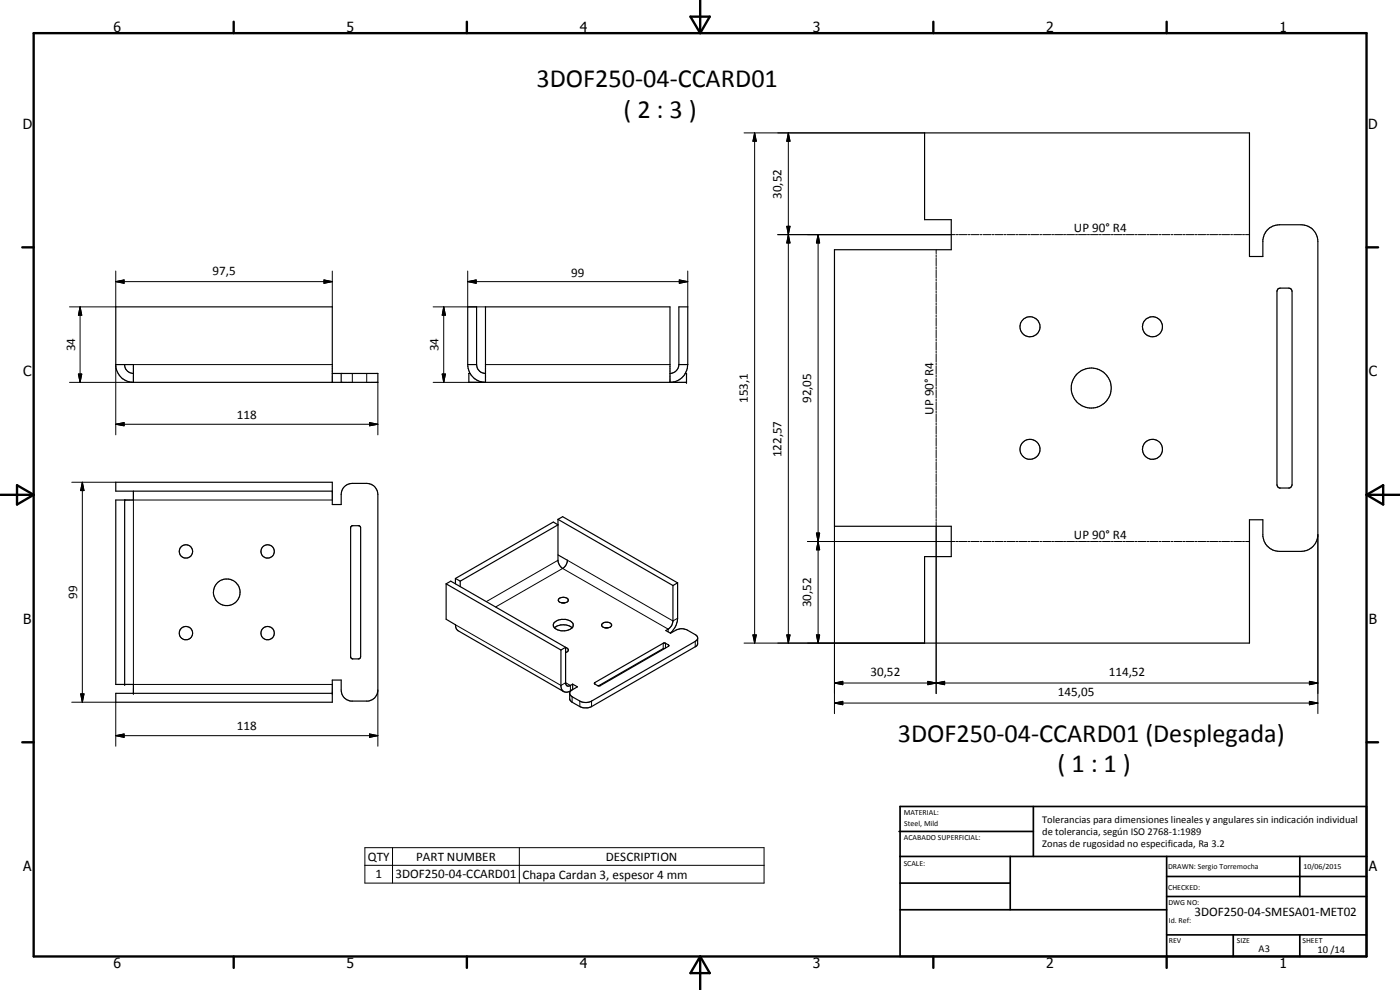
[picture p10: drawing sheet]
<svg xmlns="http://www.w3.org/2000/svg" width="420mm" height="297mm" viewBox="0 0 420 297" stroke-linecap="round" stroke-linejoin="round" font-family="sans-serif">
<g fill="none" stroke="#000" stroke-width=".35">
<path d="M277.5 39.9h97.5v37.1h4v-5.1a5 5 0 0 1 5-4.5h6.5a5 5 0 0 1 5 5v88a5 5 0 0 1-5 5h-6.5a5 5 0 0 1-5-4.4v-5h-4v37h-97.5v-26h8v-9.1h-35.1v-83h35.1v-9h-8zM383.4 86.8l.8-.4h2.5l.7 .3 .4 .7v58l-.4 .8-.4 .2h-3l-.6-.4-.2-.6v-58zM34.7 109.4h5.3v5.3M37.4 109.4a2.59 2.59 0 0 0 2.6 2.7M40 114.7a5.3 5.3 0 0 1-5.3-4.8v-17.8h65v22.6M99.7 112.1h13.7v2.6h-73.4M102.4 112.1v2.6M140.4 109.4h2.6M140.4 109.4v-17.3h2.6v17.3M140.4 109.4l.1 1.1 .6 1.6M141.1 112.1h-.4v2.6h65.3v-2.6h-.4M141.1 112.1a5.3 5.3 0 0 0 4.6 2.6v-22.6h55.4v22.6a5.3 5.3 0 0 0 4.5-2.6"/>
<path d="M143 109.4a2.65 2.65 0 0 0 2.7 2.7M203.7 109.4h2.7M203.7 109.4v-17.3h2.7v17.3M203.7 109.4a2.73 2.73 0 0 1-2.6 2.7M206.4 109.4l-.1 1.1-.7 1.6M37.4 150v55.4M40 147.4v2.6h-5.3v55.4h5.3v2.6M99.7 147.4h-65v-2.7h65v6.7h2.7v-3a3.3 3.3 0 0 1 3.3-3.4h4.4a3.3 3.3 0 0 1 3.3 3.4v58.7a3.4 3.4 0 0 1-2.9 3.3h-5.2a3.3 3.3 0 0 1-2.9-3.3v-3.1h-2.7v6.7h-65v-2.7h65M105.3 158l.4-.3h2l.5 .7v38.6l-.5 .7h-2l-.5-.5zM167.5 155.8v12.6l.5 1.3 .9 .9 .9-.9 .5-1.6-2.8-1.6M167.5 155.8l1.4-.8 34.5 19.9M167.5 155.8l34.5 19.9"/>
<path d="M133.9 175.2v10.6l2.8 1.7 .2 .9 .4 .7 31.9 18.4M133.9 175.2l1.4-.8 34.4 19.8M133.9 175.2l34.4 19.8M136.7 173.6l1.4 .8M136.7 173.6v1.6M136.7 173.6l29.4-17 1.4 .9-29.4 16.9M138.1 174.4v1.6M167.8 179.6a1.82 1.82 0 0 1 2.7 .5 1.77 1.77 0 0 1-3 0zM202 175.7v10.6a3.3 3.3 0 0 1-2.2 2.9l1.4 .8 1.9-1.1a3.8 3.8 0 0 1 3 0l3.1 2 .2 2.4-.3 .5-31.8 18.3-1 .3-1.4-.1-3.2-1.6-.6-.5-.1-.4v-2.1l.5-.6 1.8-1-1.4-.8M203.4 174.9v10.6a6.1 6.1 0 0 1-2.2 4.4M203.4 174.9l-1.4 .8M166.3 186.9l1-.8 .8-.2a3.9 3.9 0 0 1 3.8 1 1.43 1.43 0 0 1-1.3 2.1 3.8 3.8 0 0 1-4.5-1.2z"/>
<path d="M166.4 188.4a4.2 4.2 0 0 1 5.3 0M168.3 195v11a1.79 1.79 0 0 0 1.3 1.7 1.79 1.79 0 0 0 2-.6M168.6 180.9h.9M169.7 194.3a.76 .76 0 0 1 .9 .7 .76 .76 0 0 1-.9 .8M169.7 194.2l.1 11.2 .3 .3 .6 .2 1.2-.6M169.7 194.2l-1.4 .8M180.8 187.1a1.69 1.69 0 0 1 2.7 .6 1.84 1.84 0 0 1-3-.1zM181.6 188.4h.9M199.5 194.6h-.5l-19.4 11.2M209.4 191.5l-.2 .4-.6 .5-31.1 18a3.8 3.8 0 0 1-3.5 0l-2.3-1.4-.7-.9M171.9 205.3v1.6M178.4 204.9l20.6-11.9h.7l1 .6-.1 .3-20.5 11.8h-.7l-.9-.5z"/>
<circle cx="309.1" cy="98" r="3"/>
<circle cx="345.9" cy="98" r="3"/>
<circle cx="327.5" cy="116.4" r="6"/>
<circle cx="309.1" cy="134.8" r="3"/>
<circle cx="345.9" cy="134.8" r="2.99"/>
<circle cx="55.8" cy="165.4" r="1.99"/>
<circle cx="68" cy="177.7" r="4"/>
<circle cx="80.3" cy="165.5" r="2.01"/>
<circle cx="55.8" cy="190" r="2.01"/>
<circle cx="80.3" cy="190" r="2"/>
</g>
<g fill="none" stroke="#000" stroke-width=".3">
<path d="M223.3 39.9h54.2M226.5 39.9l.5 2.5h-1zM226.5 39.9v153.1M236.6 39.9l.5 2.5h-1zM236.6 39.9v153.1M233.4 70.4h53.3M236.1 67.9h1l-.5 2.5zM236.6 70.4l.5 2.5h-1zM245.5 70.4l.5 2.5h-1zM245.5 70.4v122.6M281 74.9v1.2M281 76.5v.5"/>
<path d="M281 77.3v2.5M287 70.4h.6M287.9 70.4h2.4M290.6 70.4h.6M291.5 70.4h2.3M294.2 70.4h.5M295.1 70.4h2.3M297.7 70.4h.6M298.6 70.4h2.4M301.3 70.4h.6M302.2 70.4h2.4M304.9 70.4h.6"/>
<path d="M305.8 70.4h2.4M308.5 70.4h.6M309.4 70.4h2.3M312.1 70.4h.5M313 70.4h2.3M315.6 70.4h.6M316.5 70.4h2.4M319.2 70.4h.6M320.1 70.4h2.4M322.8 70.4h.6M323.7 70.4h2.4M326.3 70.4h.7"/>
<path d="M327.3 70.4h2.3M329.9 70.4h.6M330.9 70.4h2.3M333.5 70.4h.6M334.4 70.4h2.4M337.1 70.4h.6M338 70.4h2.4M340.7 70.4h.6M341.6 70.4h2.3M344.2 70.4h.7M345.1 70.4h2.4M347.8 70.4h.6"/>
<path d="M348.7 70.4h2.4M351.4 70.4h.6M352.3 70.4h2.4M355 70.4h.6M355.9 70.4h2.4M358.6 70.4h.6M359.5 70.4h2.4M362.2 70.4h.5M363 70.4h2.5M365.7 70.4h.6M366.6 70.4h2.4M369.3 70.4h.6"/>
<path d="M370.2 70.4h2.4M372.9 70.4h.6M373.8 70.4h1.2M24 92.1l.5 2.5h-1zM24 92.1v22.6M34.7 84.5l2.5-.5v1zM34.7 81.3v10.8h-13.8M34.7 84.5h65M97.2 84l2.5 .5-2.5 .5zM99.7 81.3v10.8M130 92.1h15.7M133.2 92.1l.5 2.5h-1z"/>
<path d="M133.2 92.1v22.6M140.4 84.5l2.5-.5v1zM140.4 84.5h66M140.4 81.3v10.8M203.9 84l2.5 .5-2.5 .5zM206.4 81.3v10.8M281 80.1v.5M281 80.9v2.5M281 83.7v.5M281 84.6v2.4M281 87.2v.7M281 88.2v2.4"/>
<path d="M281 90.8v.7M281 91.8v2.3M281 94.5v.6M281 95.4v2.4M281 98.1v.6M281 99v2.4M20.9 114.7h19.1M23.5 112.2h1l-.5 2.5zM34.7 109.4v21.1M40 109.4h59.7M105.7 112.1v2.6M110.1 112.1v2.6"/>
<path d="M113.4 114.7v15.8M130 114.7h15.7M132.7 112.2h1l-.5 2.5zM144 114.5v.2M145.7 109.4h55.4M202.7 114.5v.2M281 101.7v.6M281 102.6v2.4M281 105.3v.6M281 106.2v2.4M281 108.9v.6M281 109.8v2.4"/>
<path d="M281 112.5v.6M281 113.4v2.4M281 116.1v.6M281 117v2.4M281 119.8v.6M34.7 127.3l2.5-.5v1zM34.7 127.3h78.7M110.9 126.8l2.5 .5-2.5 .5zM281 120.6v2.5M281 123.4v.6M281 124.2v2.5M281 127v.6"/>
<path d="M281 127.9v2.4M281 130.6v.6M281 131.5v2.4M281 134.2v.6M281 135.1v2.4M281 137.8v.6M281 138.7v2.4M21.5 144.7h13.2M24.7 144.7l.5 2.5h-1zM24.7 144.7v66M99.7 150h-59.7v55.4h59.7M245 159.9h1l-.5 2.6z"/>
<path d="M250.4 157.9v56.2M281 141.4v.6M281 142.3v2.4M281 145v.6M281 145.9v2.4M281 148.6v.6M281 149.5v2.4M281 152.2v.6M281 153.1v2.4M281 155.8v.6M281 156.7v51.4M167.5 168.1l-21.5 12.4"/>
<path d="M170.3 168.1l31.7 18.2 1.4-.8M242.3 162.5h44.4M245.5 162.5l.5 2.5h-1zM287 162.5h.6M287.9 162.5h2.4M290.6 162.5h.6M291.5 162.5h2.3M294.2 162.5h.5M295.1 162.5h2.3M297.7 162.5h.6M298.6 162.5h2.4M301.3 162.5h.6"/>
<path d="M302.2 162.5h2.4M304.9 162.5h.6M305.8 162.5h2.4M308.5 162.5h.6M309.4 162.5h2.3M312.1 162.5h.5M313 162.5h2.3M315.6 162.5h.6M316.5 162.5h2.4M319.2 162.5h.6M320.1 162.5h2.4M322.8 162.5h.6"/>
<path d="M323.7 162.5h2.4M326.3 162.5h.7M327.3 162.5h2.3M329.9 162.5h.6M330.9 162.5h2.3M333.5 162.5h.6M334.4 162.5h2.4M337.1 162.5h.6M338 162.5h2.4M340.7 162.5h.6M341.6 162.5h2.3M344.2 162.5h.7"/>
<path d="M345.1 162.5h2.4M347.8 162.5h.6M348.7 162.5h2.4M351.4 162.5h.6M352.3 162.5h2.4M355 162.5h.6M355.9 162.5h2.4M358.6 162.5h.6M359.5 162.5h2.4M362.2 162.5h.5M363 162.5h2.5M365.7 162.5h.6"/>
<path d="M366.6 162.5h2.4M369.3 162.5h.6M370.2 162.5h2.4M372.9 162.5h.6M373.8 162.5h1.2M395.5 160.4v53.7M136.7 187.5l31.6 18.2 1.4-.8 1.5 .8v1.6M148.7 182.1l20.2-11.5 31.6 18.2v.8M199 193v1.6M199.7 193v1.4M200.6 193.5v.4M208.6 192.4v1.7"/>
<path d="M223.3 193h54.2M226 190.5h1l-.5 2.5zM236.1 190.5h1l-.5 2.5zM245 190.5h1l-.5 2.5zM21.5 210.7h13.2v13.2M24.2 208.2h1l-.5 2.5zM113.4 207.1v16.8M171.7 209v1.7M174 210.4v1.6M177.5 210.4v1.6M178.5 204.8v.4M250.4 204.9l2.5-.5v1z"/>
<path d="M250.4 210.9l2.5-.5v1.1zM250.4 204.9h145.1M250.4 210.9h145.1M278.5 204.4l2.5 .5-2.5 .5zM281 204.9l2.5-.5v1zM393 210.4l2.5 .5-2.5 .6zM393 204.4l2.5 .5-2.5 .5zM34.7 220.7l2.5-.5v1zM34.7 220.7h78.7M110.9 220.2l2.5 .5-2.5 .5zM109.5 254.3h119.8v10.7h-119.8zM109.5 259.6h119.8"/>
<path d="M117.8 254.3v10.7M155.9 254.3v10.7"/>
</g>
<g fill="#000">
<circle cx="206" cy="112.1" r=".18"/>
<circle cx="206" cy="114.7" r=".18"/>
<circle cx="37.4" cy="150" r=".18"/>
<circle cx="37.4" cy="205.4" r=".18"/>
<circle cx="40" cy="208" r=".18"/>
<circle cx="99.7" cy="208" r=".18"/>
</g>
<g fill="none" stroke="#000" stroke-width=".71">
<path d="M10.1 9.9h400v277.1h-400zM70.1 6.5v3.4M140.1 6.5v3.4M207.2 5h5.8l-2.9 4.9zM210.1 0v9.9M280.1 6.5v3.4M350.1 6.5v3.4M6.7 74.2h3.4M410.1 74.2h3.5M.1 148.5h10M5.1 145.6l5 2.9-5 2.9zM410.1 148.5h10"/>
<path d="M410.1 148.5l5-2.9v5.8zM6.7 222.7h3.4M410.1 222.7h3.5M70.1 287v3.4M140.1 287v3.4M210.1 287v10M210.1 287l2.9 5h-5.8zM280.1 287v3.4M350.1 287v3.4"/>
</g>
<g fill="none" stroke="#000" stroke-width=".51">
<path d="M269.8 249.5h40.3M270.1 242h140v45h-140zM270.1 257h140M303.2 257v16M310.1 242v15M350.1 257v30M390.1 257v12M270.1 265h33.1M270.1 273h80M350.1 269h60M350.1 263h60M350.1 280.5h60"/>
<path d="M370.1 280.5v6.5M390.1 280.5v6.5"/>
</g>
<g fill="#000">
<path d="M226.5 39.9l.5 2.5h-1zM236.6 39.9l.5 2.5h-1zM236.1 67.9h1l-.5 2.5zM236.6 70.4l.5 2.5h-1zM245.5 70.4l.5 2.5h-1zM24 92.1l.5 2.5h-1zM34.7 84.5l2.5-.5v1zM97.2 84l2.5 .5-2.5 .5zM133.2 92.1l.5 2.5h-1zM140.4 84.5l2.5-.5v1zM203.9 84l2.5 .5-2.5 .5zM23.5 112.2h1l-.5 2.5z"/>
<path d="M132.7 112.2h1l-.5 2.5zM34.7 127.3l2.5-.5v1zM110.9 126.8l2.5 .5-2.5 .5zM24.7 144.7l.5 2.5h-1zM245 159.9h1l-.5 2.6zM245.5 162.5l.5 2.5h-1zM226 190.5h1l-.5 2.5zM236.1 190.5h1l-.5 2.5zM245 190.5h1l-.5 2.5zM24.2 208.2h1l-.5 2.5zM250.4 204.9l2.5-.5v1zM250.4 210.9l2.5-.5v1.1z"/>
<path d="M278.5 204.4l2.5 .5-2.5 .5zM281 204.9l2.5-.5v1zM393 210.4l2.5 .5-2.5 .6zM393 204.4l2.5 .5-2.5 .5zM34.7 220.7l2.5-.5v1zM110.9 220.2l2.5 .5-2.5 .5z"/>
</g>
<g font-size="7.9">
<text x="161" y="26.2">3DOF250-04-CCARD01</text>
<text x="187.1" y="35.3">( 2 : 3 )</text>
<text x="269.4" y="222.5">3DOF250-04-CCARD01 (Desplegada)</text>
<text x="317.4" y="231.6">( 1 : 1 )</text>
</g>
<g font-size="4.2">
<text x="34" y="9.6">6</text>
<text x="104" y="9.6">5</text>
<text x="174" y="9.6">4</text>
<text x="244" y="9.6">3</text>
<text x="314" y="9.6">2</text>
<text x="384" y="9.6">1</text>
<text x="6.8" y="38.7">D</text>
<text x="410.6" y="38.7">D</text>
<text x="7" y="112.9">C</text>
<text x="410.8" y="112.9">C</text>
<text x="7" y="187.1">B</text>
<text x="410.8" y="187.1">B</text>
<text x="7" y="261.4">A</text>
<text x="410.8" y="261.4">A</text>
<text x="34" y="290.4">6</text>
<text x="104" y="290.4">5</text>
<text x="174" y="290.4">4</text>
<text x="244" y="290.4">3</text>
<text x="314" y="290.4">2</text>
<text x="384" y="290.4">1</text>
</g>
<g font-size="3.9">
<text x="234.5" y="59.6" transform="rotate(-90 234.5 59.6)">30,52</text>
<text x="322.3" y="69.6">UP 90° R4</text>
<text x="63.7" y="82.5">97,5</text>
<text x="171.4" y="83">99</text>
<text x="22.5" y="105.4" transform="rotate(-90 22.5 105.4)">34</text>
<text x="131.6" y="105.4" transform="rotate(-90 131.6 105.4)">34</text>
<text x="71.1" y="125.8">118</text>
<text x="224.4" y="120.9" transform="rotate(-90 224.4 120.9)">153,1</text>
<text x="243.4" y="120.9" transform="rotate(-90 243.4 120.9)">92,05</text>
<text x="280.2" y="124.4" transform="rotate(-90 280.2 124.4)">UP 90° R4</text>
<text x="234.5" y="137.2" transform="rotate(-90 234.5 137.2)">122,57</text>
<text x="322.3" y="161.7">UP 90° R4</text>
<text x="23.2" y="179.7" transform="rotate(-90 23.2 179.7)">99</text>
<text x="243.4" y="182.2" transform="rotate(-90 243.4 182.2)">30,52</text>
<text x="261.2" y="202.9">30,52</text>
<text x="332.7" y="202.9">114,52</text>
<text x="317.5" y="208.9">145,05</text>
<text x="71.1" y="219.2">118</text>
<text x="110.4" y="258.3">QTY</text>
<text x="112.7" y="263.6">1</text>
<text x="118.7" y="263.6">3DOF250-04-CCARD01</text>
<text x="124.9" y="258.2">PART NUMBER</text>
<text x="156.8" y="263.7">Chapa Cardan 3, espesor 4 mm</text>
<text x="181.9" y="258.3">DESCRIPTION</text>
<text x="358.5" y="275">3DOF250-04-SMESA01-MET02</text>
</g>
<g font-size="3.1">
<text x="312.7" y="246.8">Tolerancias para dimensiones lineales y angulares sin indicación individual</text>
<text x="312.7" y="250.4">de tolerancia, según ISO 2768-1:1989</text>
<text x="312.7" y="254">Zonas de rugosidad no especificada, Ra 3.2</text>
<text x="377.7" y="285.6">A3</text>
<text x="395.4" y="285.9">10 /14</text>
</g>
<g font-size="2.4">
<text x="271.2" y="244.4">MATERIAL:</text>
<text x="271.3" y="252">ACABADO SUPERFICIAL:</text>
<text x="271.4" y="247.9">Steel, Mild</text>
<text x="271.2" y="259.7">SCALE:</text>
<text x="350.6" y="260.8">DRAWN: Sergio Torremocha</text>
<text x="391.2" y="260.6">10/06/2015</text>
<text x="350.6" y="267">CHECKED:</text>
<text x="350.6" y="271.4">DWG NO:</text>
<text x="350.8" y="276.9">Id. Ref:</text>
<text x="350.8" y="282.8">REV</text>
<text x="371.2" y="282.9">SIZE</text>
<text x="390.9" y="282.9">SHEET</text>
</g>
</svg>
